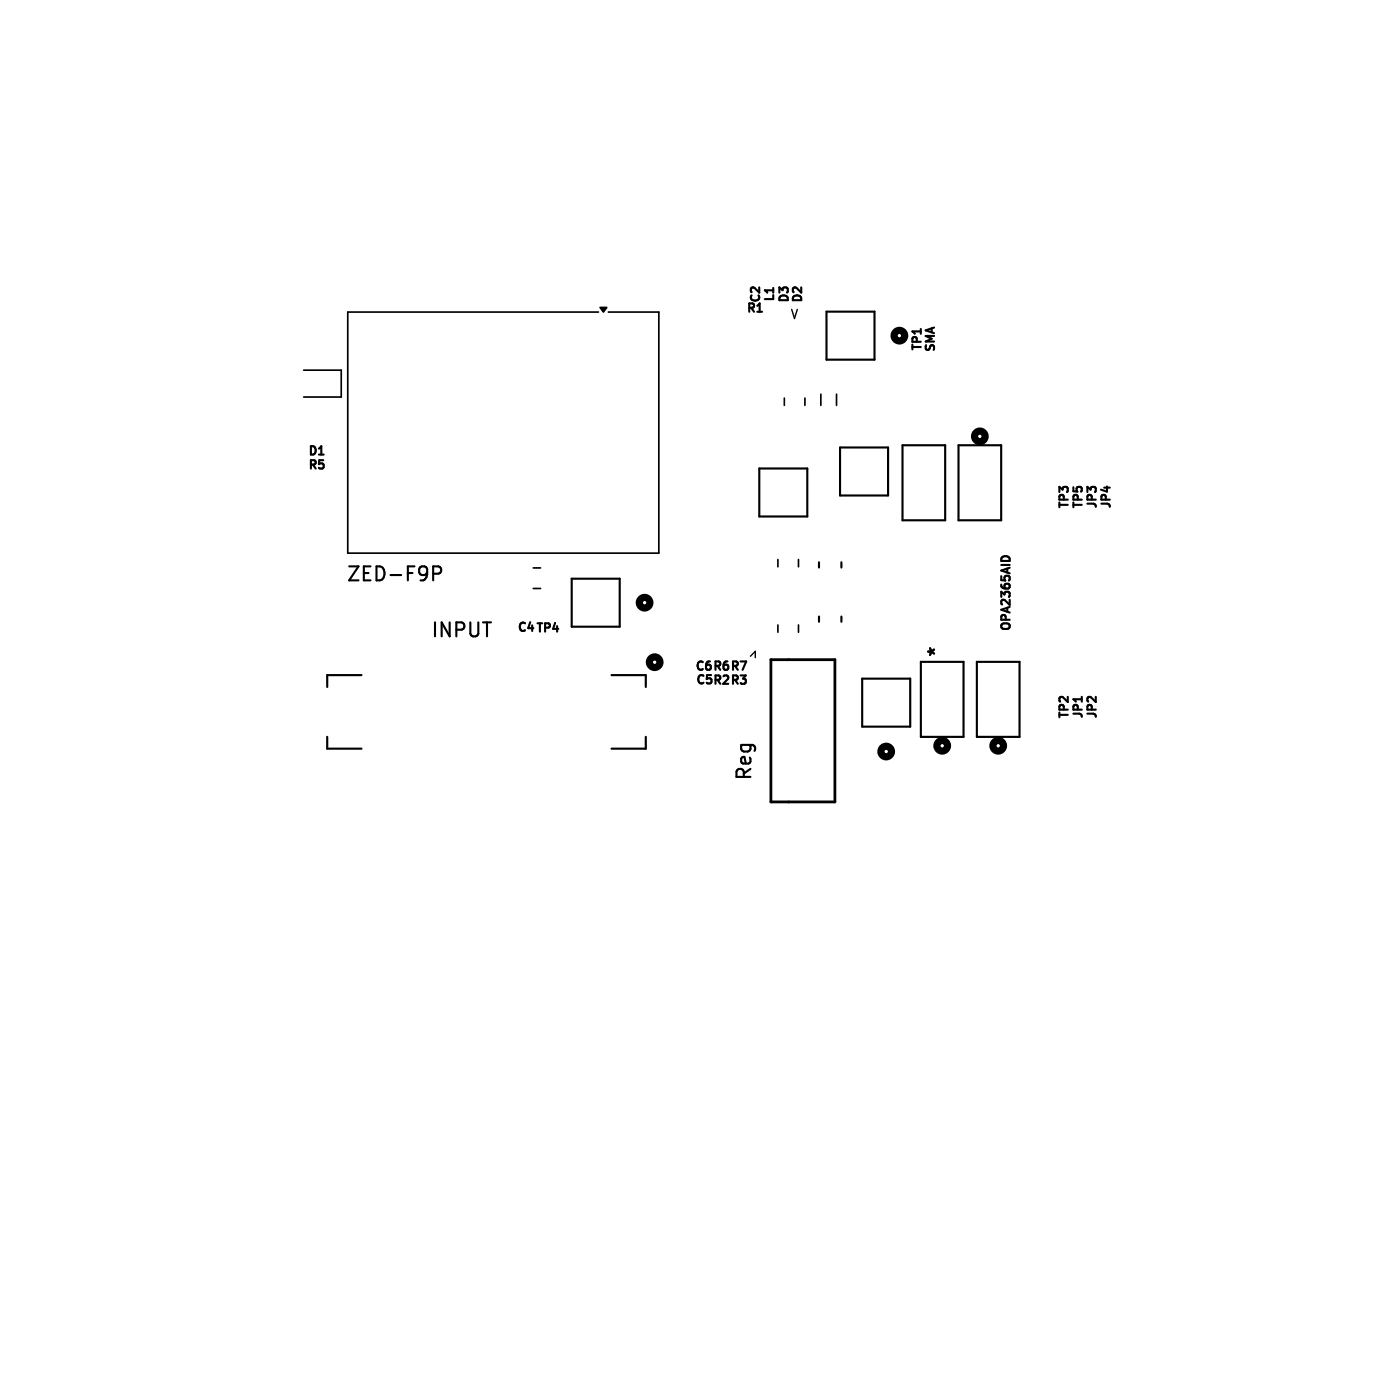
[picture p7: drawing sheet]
<svg xmlns="http://www.w3.org/2000/svg" width="100mm" height="100mm" viewBox="0 0 100 100" stroke-linecap="round" stroke-linejoin="round" font-family="sans-serif">
<path d="M56.6 22.1l.1 .7 .3-.7M53.6 46.9l.4-.4v.5" fill="none" stroke="#000" stroke-width=".1"/>
<g fill="none" stroke="#000" stroke-width=".15">
<path d="M22.8 32.5h.3M54.1 22.3h.3M54.2 33.5h3.5v3.4h-3.5zM55.2 20.6v.3M59 22.3h3.5v3.4h-3.5zM60 32h3.4v3.4h-3.4zM64.5 31.8h3v5.4h-3zM65.8 23.5v.3M68.5 31.8h3v5.4h-3zM79.1 34.7v.4M23.4 52.6v.9h2.4M25.8 48.2h-2.4v.9"/>
<path d="M30.9 41l.5-.1 .1-.1v-.2l-.2-.1h-.4v1M40.8 41.3h3.5v3.5h-3.5zM43.7 48.2h2.4v.9M46.1 52.6v.9h-2.4M58.5 40.2v.3M58.5 44v.4M60.1 40.2v.3M60.1 44v.4M61.6 48.5h3.4v3.4h-3.4zM65.8 47.3h3v5.3h-3zM69.8 47.3h3v5.3h-3zM71.5 40.1a.3 .3 0 0 1 .3-.4 .3 .3 0 0 1 .3 .4"/>
<path d="M77.3 49.8v.3"/>
</g>
<g fill="none" stroke="#000" stroke-width=".51">
<circle cx="64.2" cy="24" r=".38"/>
<circle cx="70" cy="31.2" r=".38"/>
<circle cx="46" cy="43.1" r=".38"/>
<circle cx="46.8" cy="47.3" r=".38"/>
<circle cx="63.3" cy="53.7" r=".38"/>
<circle cx="67.3" cy="53.3" r=".38"/>
<circle cx="71.3" cy="53.3" r=".38"/>
</g>
<path d="M21.7 26.4h2.7v2h-2.7M42.7 22.3h-17.9v17.2h22.3v-17.2h-3.6M55.6 40v.5M56 28.4v.6M57 40v.5M57.5 28.4v.6M58.6 28.2v.8M59.8 28.2v.8M38.1 40.6h.5M38.1 42h.5M55.6 44.6v.6M57 44.6v.6" fill="none" stroke="#000" stroke-width=".12"/>
<path d="M55.1 47.1h4.5v10.2h-4.5z" fill="none" stroke="#000" stroke-width=".2"/>
<path d="M42.9 22h.4l-.2 .3z" fill="#000" stroke="#000" stroke-width=".12"/>
<g font-size="1.4">
<text x="24.7" y="41.7">ZED-F9P</text>
<text x="30.7" y="45.7">INPUT</text>
<text x="67.6" y="47" transform="rotate(-90 67.6 47)">*</text>
<text x="53.9" y="55.9" transform="rotate(-90 53.9 55.9)">Reg</text>
</g>
<g font-size=".8">
<text x="53.2" y="22.5">R1</text>
<text x="54.5" y="21.8" transform="rotate(-90 54.5 21.8)">C2</text>
<text x="55.5" y="21.7" transform="rotate(-90 55.5 21.7)">L1</text>
<text x="56.5" y="21.8" transform="rotate(-90 56.5 21.8)">D3</text>
<text x="57.5" y="21.8" transform="rotate(-90 57.5 21.8)">D2</text>
<text x="66" y="25.2" transform="rotate(-90 66 25.2)">TP1</text>
<text x="67" y="25.3" transform="rotate(-90 67 25.3)">SMA</text>
<text x="21.9" y="33.7">R5</text>
<text x="21.9" y="32.7">D1</text>
<text x="76.5" y="36.5" transform="rotate(-90 76.5 36.5)">TP3</text>
<text x="77.5" y="36.5" transform="rotate(-90 77.5 36.5)">TP5</text>
<text x="78.5" y="36.5" transform="rotate(-90 78.5 36.5)">JP3</text>
<text x="79.5" y="36.5" transform="rotate(-90 79.5 36.5)">JP4</text>
<text x="36.8" y="45.3">C4 TP4</text>
<text x="72.4" y="45.2" transform="rotate(-90 72.4 45.2)">OPA2365AID</text>
<text x="49.5" y="48.1">C6 R6 R7</text>
<text x="49.6" y="49.1">C5R2 R3</text>
<text x="76.5" y="51.5" transform="rotate(-90 76.5 51.5)">TP2</text>
<text x="77.5" y="51.5" transform="rotate(-90 77.5 51.5)">JP1</text>
<text x="78.5" y="51.5" transform="rotate(-90 78.5 51.5)">JP2</text>
</g>
</svg>
